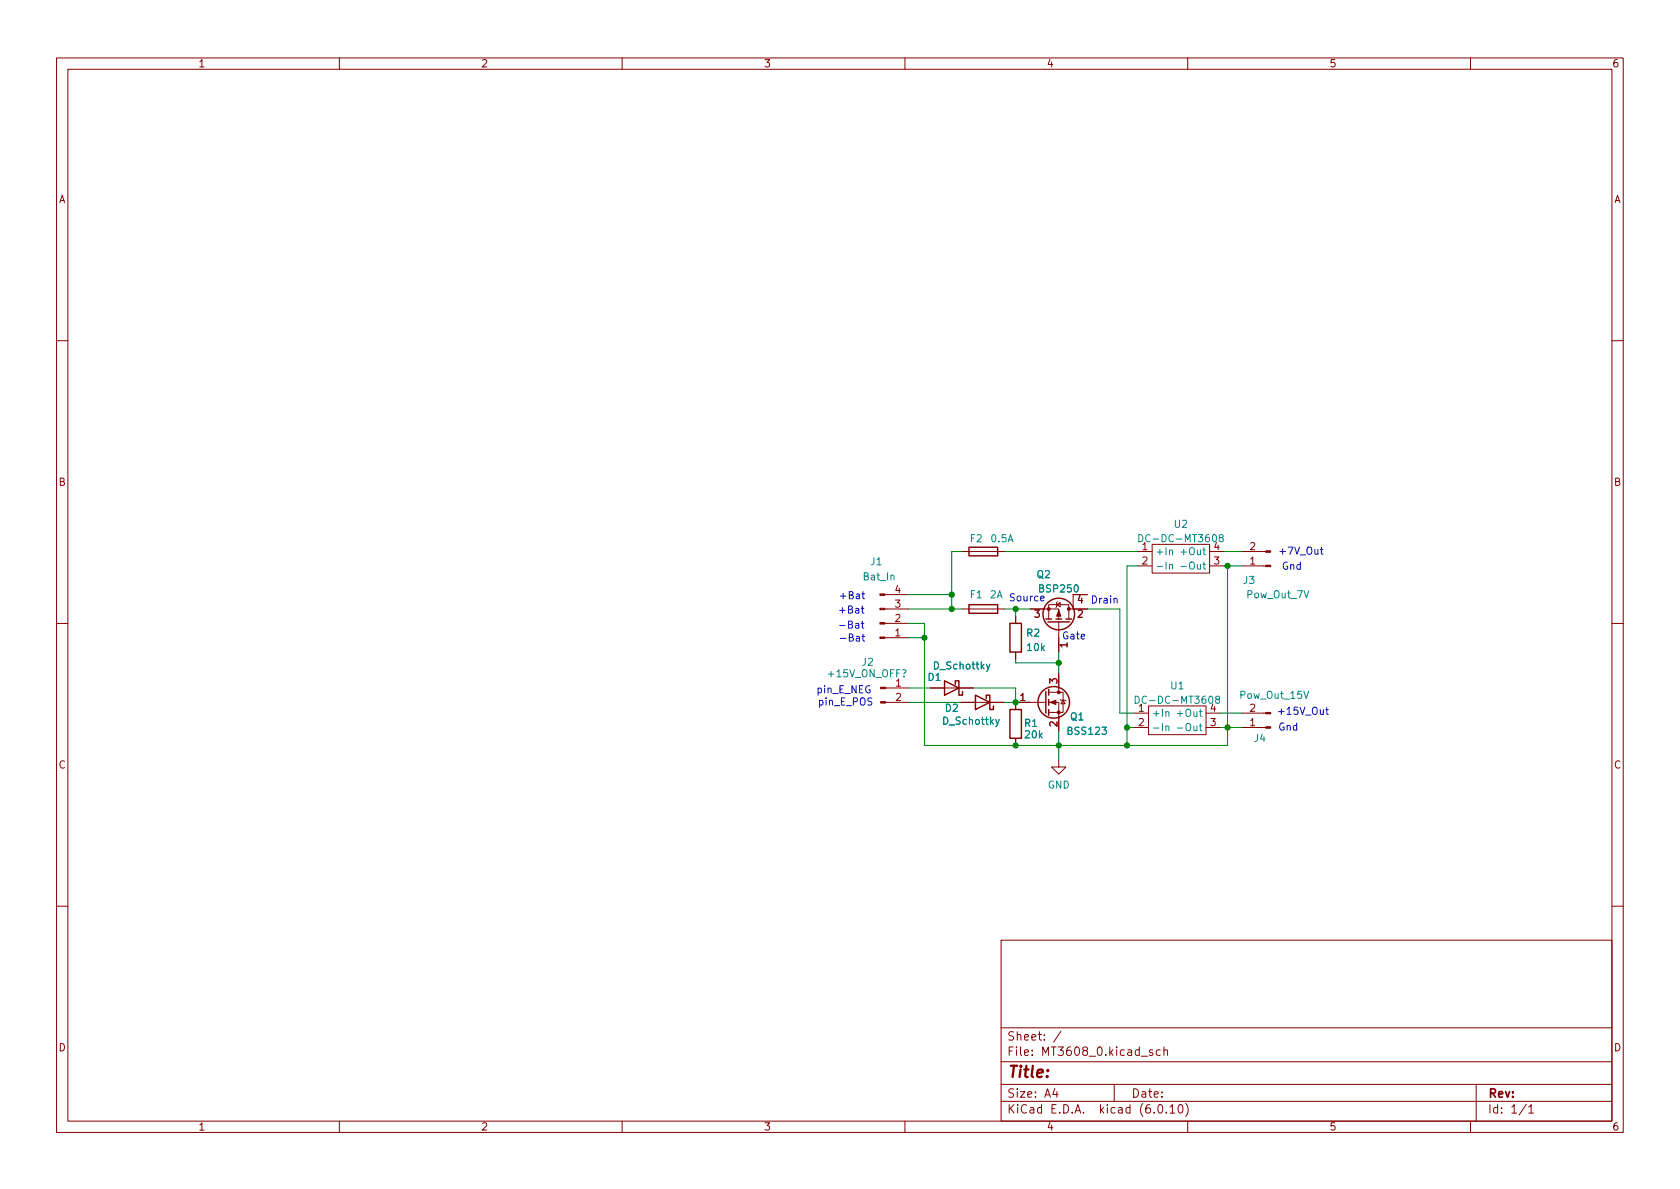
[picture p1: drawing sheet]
<svg xmlns="http://www.w3.org/2000/svg" width="297mm" height="210mm" viewBox="0 0 297 210" stroke-linecap="round" stroke-linejoin="round" font-family="sans-serif">
<g fill="none" stroke="#840000" stroke-width=".18">
<path d="M10 10.2h277v190.1h-277zM12 12.2h273v186.1h-273zM60 10.2v2M110 10.2v2M160 10.2v2M210 10.2v2M260 10.2v2M10 60.2h2M285 60.2h2M170.1 97.5h7.6M201.2 97.5h2.5M203.7 96.3h10.2v5h-10.2z"/>
<path d="M213.9 97.5h2.5M219.6 97.5h4.2M10 110.2h2M156.4 110.2h4.3M156.4 107.7h4.3M156.4 105.2h4.3M156.4 112.8h4.3M170.1 107.7h7.6M179.6 109v1.2M179.6 115.3v1.3M182.1 107.7h5.1v1.8M185.4 109.5v-2.6h3.6v2.6"/>
<path d="M186.8 106.9l.7-.4v.8zM186.9 106.4l-.1 .1v.8l-.1 .1M187.2 110v5.3M187.2 119.1v3.3M189.7 107.7h2.6M192.3 105.2h-2.6v2.5h-.7M201.2 100.1h2.5M213.9 100.1h2.5M219.6 100.1h4.2M285 110.2h2M156.6 121.7h4.2M156.6 124.2h4.2"/>
<path d="M164.5 121.7h7.6M169.9 124.2h7.6M179.6 130.6v1.2M184.9 124.2h-5.3v1.3M185.4 124.2h1.8v5.1M185.4 122.4h2.6v3.6h-2.6M187.2 134.4v1.2h1.3l-1.3 1.3-1.3-1.3h1.3M187.5 123.7l.1 .1h.7l.2 .1M188 123.8l.3 .7h-.7zM200.5 126.1h2.6M200.5 128.6h2.6M203.1 124.8h10.1v5.1h-10.1z"/>
<path d="M213.2 126.1h2.6M213.2 128.6h2.6M219.6 126.1h4.2M219.6 128.6h4.2M10 160.2h2M177 166.3h108v32h-108zM285 160.2h2M60 198.3v2M110 198.3v2M160 198.3v2M177 194.8h108M177 191.8h108"/>
<path d="M177 187.8h108M177 181.8h108M186.5 192.5l-.4 1h1M186.9 193v1M187.6 182.4l-1.3 1.9M197 191.8v3M203.8 185.7l-.4-.1-.2 .2 .1 .3 .5 .1v.4h-.6M204.9 195.4l.2-.1a.81 .81 0 0 1 .6 .7 .81 .81 0 0 1-.3 .8h-.2a.81 .81 0 0 1-.6-.6 .81 .81 0 0 1 .3-.8zM205.1 185.7l-.4-.1-.3 .3v.4l.2 .3h.5M205.8 185.8l.2-.2 .4 .1v.9M205.8 185.1v1.5M206.2 196.7v.1"/>
<path d="M206.9 195.8l.4-.5v1.5M206.9 196.8h.8M208.5 195.4l.1-.1a.81 .81 0 0 1 .6 .7 .81 .81 0 0 1-.3 .8h-.1a.81 .81 0 0 1-.6-.6 .81 .81 0 0 1 .3-.8zM209.6 195.1a1.72 1.72 0 0 1 0 2.3M210 198.3v2M260 198.3v2M261 191.8v6.5M269.9 195.3l-1.3 1.9M270.3 195.8l.4-.5v1.5M270.3 196.8h.9"/>
</g>
<g fill="none" stroke="#840000" stroke-width=".25">
<path d="M171.3 96.8h5.1v1.5h-5.1zM171.3 106.9h5.1v1.6h-5.1zM178.6 110.2h2v5.1h-2zM184.9 109.5h1M185.3 110h3.8M186.7 109.5h1M188.5 109.5h1M167 120.4l2.5 1.3-2.5 1.2zM168.9 121v-.6h.6v2.5h.7v-.6M172.5 122.9l2.5 1.3-2.5 1.3zM174.4 123.6v-.7h.6v2.6h.6v-.7M178.6 125.5h2v5.1h-2z"/>
<path d="M184.9 122.3v3.8M185.4 121.9v1M185.4 123.7v1M185.4 125.5v1"/>
<circle cx="187.2" cy="108.6" r="2.79"/>
<circle cx="186.3" cy="124.2" r="2.79"/>
</g>
<path d="M201.3 94.5a.64 .64 0 0 1 .8 .7 .64 .64 0 0 1-.8 .6zM206.8 97.4l.2-.1h.3v.8M206.8 99.9l.2-.1 .3 .1v.7M215.8 95.1l-.2-.3v-.2l.2-.1 .4 .1 .1 .2-.1 .2-.5 .1-.1 .2v.3l.2 .2h.2l.3-.2v-.3l-.3-.2M175 117.5l-.4 1.1-.2 .1M208.8 100.2h1M176.7 127.2l-.5 1.2-.1 .1M200.7 123.1a.64 .64 0 0 1 .7 .6 .64 .64 0 0 1-.7 .7zM206.1 126l.2-.2 .3 .1 .1 .8M206.1 128.5l.2-.1h.3l.1 .8M208.2 128.7h.9M215.2 123.6l-.3-.2 .1-.2 .2-.1 .3 .1 .2 .1-.1 .2-.6 .2-.1 .2v.2l.3 .3h.2l.3-.3v-.2l-.3-.3" fill="none" stroke="#008484" stroke-width=".18"/>
<g fill="#840000" stroke="#840000" stroke-width=".18">
<path d="M185.7 124.2l1-.4v.8z"/>
<path d="M155.6 105h.8v.3h-.8z"/>
<path d="M155.6 107.6h.8v.2h-.8z"/>
<path d="M155.6 110.1h.8v.3h-.8z"/>
<path d="M155.6 112.6h.8v.3h-.8z"/>
<path d="M155.7 124.1h.9v.2h-.9z"/>
<path d="M155.7 121.5h.9v.3h-.9z"/>
<path d="M187.2 107.9l.4 1.1h-.8z"/>
<path d="M223.8 97.4h.9v.3h-.9z"/>
<path d="M223.8 99.9h.9v.3h-.9z"/>
<path d="M223.8 126h.9v.2h-.9z"/>
<path d="M223.8 128.5h.9v.3h-.9z"/>
<circle cx="187.2" cy="126" r=".25"/>
<circle cx="187.2" cy="122.4" r=".25"/>
<circle cx="185.4" cy="107.7" r=".25"/>
<circle cx="189" cy="107.7" r=".25"/>
</g>
<g fill="none" stroke="#0000c2" stroke-width=".18">
<path d="M233.4 97.2h.5M233.6 96.7v1.1l.3 .2M152.3 110.2h.5M152.3 107.6h.5M152.4 112.5h.5M152.4 105h.5M152.5 109.8v1.1l.3 .2M152.5 107.2v1l.3 .2M152.6 112.1v1.1l.3 .2M152.6 104.6v1.1l.3 .2M184 105.8l.6-.1v-.2l-.4-.1-.2 .2 .1 .6h.5M197 105.9l.2-.1 .3 .1v.7"/>
<path d="M234.4 125.5h.5M234.6 125.1v1l.3 .2"/>
</g>
<g fill="none" stroke="#008400" stroke-width=".18">
<path d="M170.1 97.5h-1.8v10.2M177.7 97.5h23.5M216.4 97.5h3.2M160.7 107.7h9.4M160.7 105.2h7.6M160.7 112.8h2.7M177.7 107.7h4.4M179.6 107.7v1.3M179.6 116.6v.6h7.6M187.2 115.3v3.8M192.3 107.7h5.7v18.4h2.5M201.2 100.1h-1.9v31.7"/>
<path d="M216.4 100.1h3.2M217 100.1v31.7h-53.6v-21.6h-2.7M160.8 124.2h9.1M160.8 121.7h3.7M172.1 121.7h7.5v2.5h-2.1M187.2 129.3v5.1M199.3 128.6h1.2M215.8 126.1h3.8M215.8 128.6h3.8"/>
</g>
<g fill="#008400" stroke="#008400" stroke-width=".18">
<circle cx="168.3" cy="107.7" r=".46"/>
<circle cx="179.6" cy="131.8" r=".46"/>
<circle cx="187.2" cy="131.8" r=".46"/>
<circle cx="187.2" cy="117.2" r=".46"/>
<circle cx="179.6" cy="107.7" r=".46"/>
<circle cx="179.6" cy="124.2" r=".46"/>
<circle cx="168.3" cy="105.2" r=".46"/>
<circle cx="163.4" cy="112.8" r=".46"/>
<circle cx="217" cy="100.1" r=".46"/>
<circle cx="199.3" cy="128.6" r=".46"/>
<circle cx="199.3" cy="131.8" r=".46"/>
<circle cx="217" cy="128.6" r=".46"/>
</g>
<text font-size="2.8" fill="#840000" x="178" y="190.6">Title:</text>
<g font-size="2.1" fill="#840000">
<text x="178" y="184">Sheet: /</text>
<text x="178" y="186.7">File: MT3608_0.kicad_sch</text>
<text x="178" y="196.9">KiCad E.D.A. kicad (6.0.10)</text>
<text x="178" y="194.1">Size: A4</text>
<text x="200" y="194.1">Date:</text>
<text x="263" y="194.1">Rev:</text>
<text x="263" y="196.9">Id: 1/1</text>
</g>
<g font-size="1.8" fill="#840000">
<text x="35" y="11.9">1</text>
<text x="85" y="11.9">2</text>
<text x="135" y="11.9">3</text>
<text x="185" y="11.9">4</text>
<text x="235" y="11.9">5</text>
<text x="285" y="11.9">6</text>
<text x="10.3" y="35.9">A</text>
<text x="285.3" y="35.9">A</text>
<text x="10.3" y="85.9">B</text>
<text x="285.3" y="85.9">B</text>
<text x="201.9" y="97.3">1</text>
<text x="201.9" y="99.8">2</text>
<text x="214.6" y="99.8">3</text>
<text x="214.6" y="97.3">4</text>
<text x="221" y="99.8">1</text>
<text x="221" y="97.3">2</text>
<text x="158.3" y="107.4">3</text>
<text x="158.3" y="104.9">4</text>
<text x="190.5" y="106.7">4</text>
<text x="158.3" y="112.5">1</text>
<text x="158.3" y="110">2</text>
<text x="182.9" y="109.2">3</text>
<text x="190.5" y="109.2">2</text>
<text x="188.7" y="114.5" transform="rotate(-90 188.7 114.5)">1</text>
<text x="158.4" y="121.4">1</text>
<text x="158.4" y="123.9">2</text>
<text x="180.4" y="123.9">1</text>
<text x="186.9" y="120.9" transform="rotate(-90 186.9 120.9)">3</text>
<text x="201.3" y="125.9">1</text>
<text x="214" y="125.9">4</text>
<text x="221" y="125.9">2</text>
<text x="186.9" y="128.5" transform="rotate(-90 186.9 128.5)">2</text>
<text x="201.3" y="128.4">2</text>
<text x="214" y="128.4">3</text>
<text x="221" y="128.4">1</text>
<text x="10.3" y="135.9">C</text>
<text x="285.3" y="135.9">C</text>
<text x="10.3" y="185.9">D</text>
<text x="285.3" y="185.9">D</text>
<text x="35" y="199.9">1</text>
<text x="85" y="199.9">2</text>
<text x="135" y="199.9">3</text>
<text x="185" y="199.9">4</text>
<text x="235" y="199.9">5</text>
<text x="285" y="199.9">6</text>
</g>
<g font-size="1.8" fill="#008484">
<text x="171.6" y="95.9">F2</text>
<text x="175.3" y="95.9">0.5A</text>
<text x="202.4" y="95.9">DC-DC-MT3608</text>
<text x="207.7" y="93.3">U2</text>
<text x="154" y="99.9">J1</text>
<text x="204.2" y="98.2">+In</text>
<text x="204.2" y="100.7">-In</text>
<text x="209.3" y="98.2">+Out</text>
<text x="209.7" y="100.7">-Out</text>
<text x="152.7" y="102.6">Bat_In</text>
<text x="171.6" y="105.8">F1</text>
<text x="175" y="105.8">2A</text>
<text x="183.4" y="102.2">Q2</text>
<text x="183.9" y="104.7">BSP250</text>
<text x="219.9" y="103.2">J3</text>
<text x="220.5" y="105.8">Pow_Out_7V</text>
<text x="181.5" y="112.6">R2</text>
<text x="146.6" y="119.8">+15V_ON_OFF?</text>
<text x="152.4" y="117.7">J2</text>
<text x="165.2" y="118.4">D_Schottky</text>
<text x="181.7" y="115.1">10k</text>
<text x="164.1" y="120.4">D1</text>
<text x="167.1" y="125.9">D2</text>
<text x="201.8" y="124.4">DC-DC-MT3608</text>
<text x="207" y="121.9">U1</text>
<text x="219.4" y="123.6">Pow_Out_15V</text>
<text x="166.8" y="128.1">D_Schottky</text>
<text x="181.2" y="128.5">R1</text>
<text x="181.3" y="130.6">20k</text>
<text x="188.9" y="129.9">BSS123</text>
<text x="189.3" y="127.4">Q1</text>
<text x="203.6" y="126.7">+In</text>
<text x="203.6" y="129.3">-In</text>
<text x="208.6" y="126.7">+Out</text>
<text x="209.1" y="129.3">-Out</text>
<text x="221.8" y="131.2">J4</text>
<text x="185.2" y="139.4">GND</text>
</g>
<g font-size="1.8" fill="#0000c2">
<text x="225.9" y="98.1">+7V_Out</text>
<text x="226.6" y="100.7">Gnd</text>
<text x="148.2" y="105.9">+Bat</text>
<text x="178.3" y="106.3">Source</text>
<text x="192.8" y="106.7">Drain</text>
<text x="148.1" y="111.2">-Bat</text>
<text x="148.1" y="108.5">+Bat</text>
<text x="148.2" y="113.4">-Bat</text>
<text x="187.7" y="113.1">Gate</text>
<text x="144.3" y="122.6">pin_E_NEG</text>
<text x="144.5" y="124.7">pin_E_POS</text>
<text x="225.7" y="126.4">+15V_Out</text>
<text x="225.9" y="129.2">Gnd</text>
</g>
</svg>
